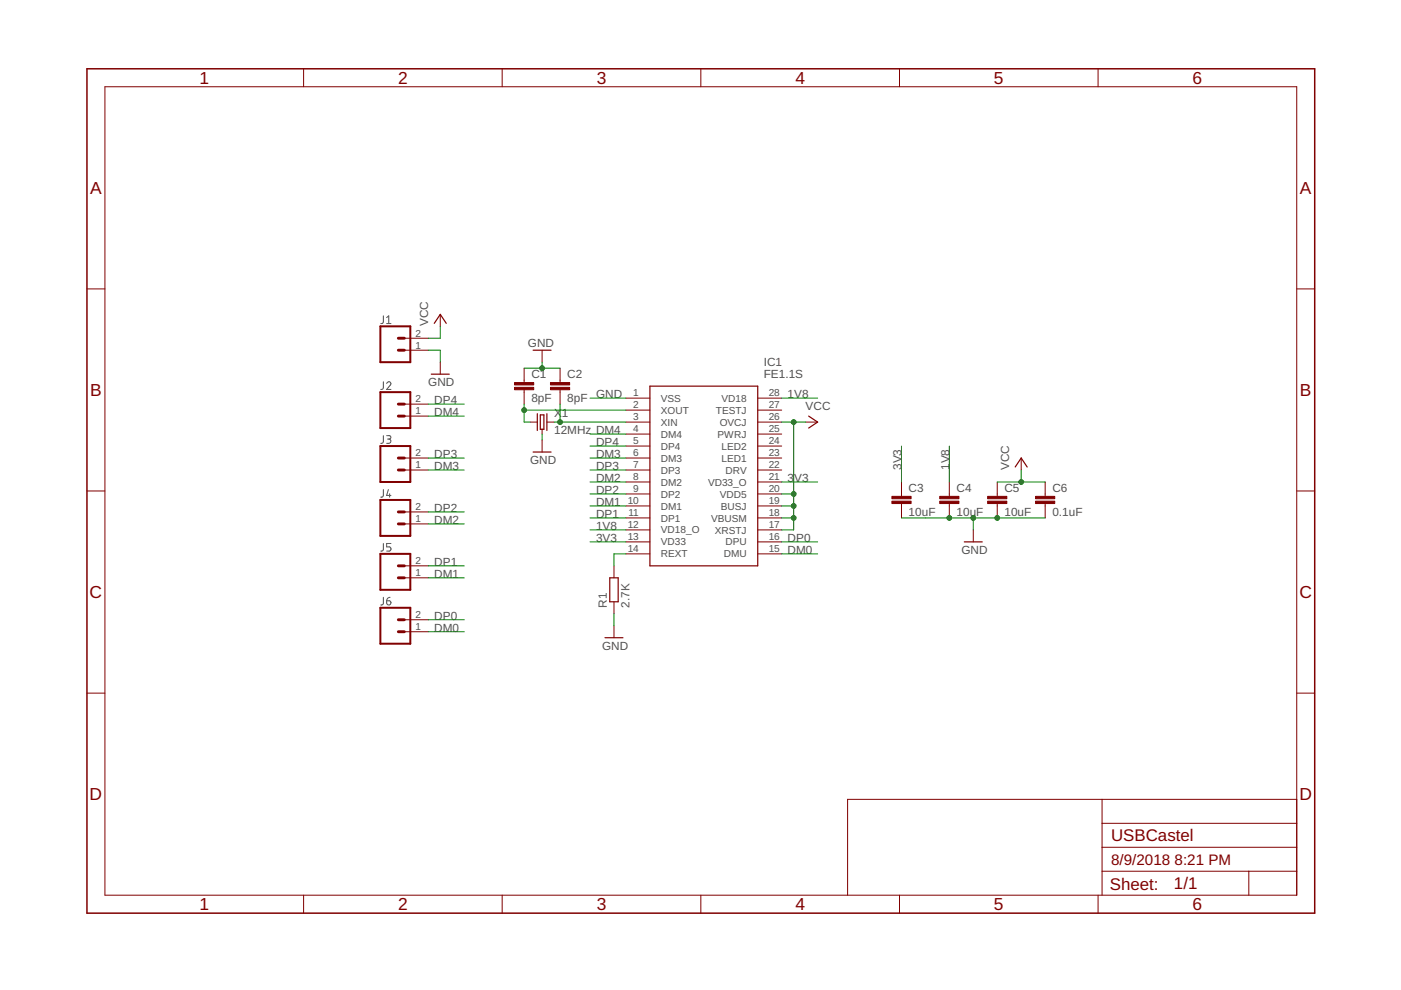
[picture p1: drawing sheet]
<svg xmlns="http://www.w3.org/2000/svg" width="297mm" height="210mm" viewBox="0 0 297 210" stroke-linecap="round" stroke-linejoin="round" font-family="sans-serif">
<g fill="none" stroke="#505050" stroke-width=".21">
<path d="M81.3 67l-.1 1.4-.2 .2h-.3M82 68.6h.9M82 67.3l.4-.3v1.6M81.3 80.9l-.1 1.4-.5 .3M81.3 92.4l-.1 1.4-.5 .2M82 81.3a.44 .44 0 0 1 .6-.3 .44 .44 0 0 1 .1 .7l-.7 .9h.9M82 92.4h.5a.36 .36 0 0 1 .4 .3 .36 .36 0 0 1-.4 .4h-.3M82.4 93.1a.46 .46 0 0 1 .5 .4 .46 .46 0 0 1-.5 .5h-.4M81.3 103.8l-.1 1.4-.5 .2M81.3 115.2l-.1 1.4-.5 .2M82.3 103.8l-.3 1.3h.9M82.6 104.7v.7"/>
<path d="M82.9 115.2h-.9v.8h.5a.45 .45 0 0 1 .4 .4 .45 .45 0 0 1-.4 .4h-.5M81.3 126.6l-.1 1.5-.5 .2M82 127.4h.5a.45 .45 0 0 1 .4 .5 .45 .45 0 0 1-.5 .4 .45 .45 0 0 1-.4-.5zM82.7 126.6l-.6 .3-.1 .5"/>
</g>
<g fill="none" stroke="#800000" stroke-width=".25">
<path d="M91.4 79.3h3.8M92.1 68.6l1.2-1.9 1.3 1.9M113 74.3h3.8M113 95.8h3.8M113.9 87.7v3.6M114.6 88h.7v3h-.7zM116 87.7v3.6M137.8 81.9h22.9v38.1h-22.9zM171.4 88.2l2 1.3-2 1.3M215.2 99l1.3-1.9 1.3 1.9M204.4 114.9h3.9M128.3 135.2h3.8"/>
<path d="M129.3 122.5h1.8v5.1h-1.8z"/>
</g>
<g fill="none" stroke="#800000" stroke-width=".21">
<path d="M22.2 18.4h252.7v171.4h-252.7zM64.4 14.6v3.8M106.5 14.6v3.8M148.6 14.6v3.8M190.7 14.6v3.8M232.8 14.6v3.8M18.4 61.3h3.8M85.7 74.3h5.1M85.7 71.7h5.1M93.3 66.7v2.5M93.3 76.8v2.5M111.1 78.1v3"/>
<path d="M114.9 74.3v2.5M118.7 78.1v3M274.9 61.3h3.8M85.7 97.1h5.1M85.7 99.7h5.1M85.7 88.2h5.1M85.7 85.7h5.1M111.1 82.6v3.1M112.4 89.5h1.5M114.9 91v1M114.9 93.3v2.5M116 89.5h1.5"/>
<path d="M118.7 82.6v3.1M132.7 84.4h5.1M132.7 87h5.1M132.7 89.5h5.1M132.7 92h5.1M132.7 94.6h5.1M132.7 97.1h5.1M132.7 99.7h5.1M160.7 84.4h5M160.7 87h5M160.7 89.5h5M160.7 92h5"/>
<path d="M160.7 94.6h5M160.7 97.1h5M160.7 99.7h5M170.8 89.5h2.6M216.5 97.1v2.6M18.4 104.1h3.8M85.7 111.1h5.1M85.7 108.5h5.1M85.7 120h5.1M130.2 120v2.5M132.7 102.2h5.1M132.7 104.7h5.1"/>
<path d="M132.7 107.3h5.1M132.7 109.8h5.1M132.7 112.4h5.1M132.7 114.9h5.1M132.7 117.4h5.1M160.7 102.2h5M160.7 104.7h5M160.7 107.3h5M160.7 109.8h5M160.7 112.4h5M160.7 114.9h5M160.7 117.4h5"/>
<path d="M191.1 102.2v3M191.1 106.8v3M201.3 102.2v3M201.3 106.8v3M206.4 112.4v2.5M211.4 102.2v3M211.4 106.8v3M221.6 102.2v3M221.6 106.8v3M274.9 104.1h3.8M85.7 122.5h5.1M85.7 133.9h5.1"/>
<path d="M85.7 131.4h5.1M130.2 127.6v2.5M130.2 132.7v2.5M18.4 147h3.8M274.9 147h3.8M233.7 169.5v20.3M233.7 179.6h41.2M233.7 174.6h41.2M274.9 169.5h-95.2v20.3M64.4 189.8v3.8M106.5 189.8v3.8M148.6 189.8v3.8"/>
<path d="M190.7 189.8v3.8M232.8 189.8v3.8M233.7 184.7h41.2M264.8 184.7v5.1"/>
</g>
<path d="M18.4 14.6h260.3v179h-260.3z" fill="none" stroke="#800000" stroke-width=".32"/>
<g fill="#800000" stroke="#800000" stroke-width=".21">
<path d="M109.1 82.1h4.1v.5h-4.1z"/>
<path d="M109.1 81.1h4.1v.5h-4.1z"/>
<path d="M116.7 82.1h4.1v.5h-4.1z"/>
<path d="M116.7 81.1h4.1v.5h-4.1z"/>
<path d="M189.1 106.3h4.1v.5h-4.1z"/>
<path d="M189.1 105.2h4.1v.5h-4.1z"/>
<path d="M199.2 106.3h4.1v.5h-4.1z"/>
<path d="M199.2 105.2h4.1v.5h-4.1z"/>
<path d="M209.4 106.3h4.1v.5h-4.1z"/>
<path d="M209.4 105.2h4.1v.5h-4.1z"/>
<path d="M219.6 106.3h4v.5h-4z"/>
<path d="M219.6 105.2h4v.5h-4z"/>
</g>
<path d="M80.6 69.2h6.4v7.6h-6.4zM80.6 83.1h6.4v7.7h-6.4zM80.6 94.6h6.4v7.6h-6.4zM80.6 106h6.4v7.6h-6.4zM80.6 117.4h6.4v7.7h-6.4zM80.6 128.9h6.4v7.6h-6.4z" fill="none" stroke="#800000" stroke-width=".42"/>
<path d="M84.5 71.7h1.2M84.5 74.3h1.2M84.5 85.7h1.2M84.5 88.2h1.2M84.5 97.1h1.2M84.5 99.7h1.2M84.5 108.5h1.2M84.5 111.1h1.2M84.5 120h1.2M84.5 122.5h1.2M84.5 131.4h1.2M84.5 133.9h1.2" fill="none" stroke="#800000" stroke-width=".61"/>
<g fill="none" stroke="#008000" stroke-width=".21">
<path d="M90.8 74.3h2.5v2.5M93.3 69.2v2.5h-2.5M111.1 78.1h7.6M114.9 76.8v1.3M90.8 88.2h7.6M90.8 85.7h7.6M90.8 97.1h7.6M90.8 99.7h7.6M111.1 85.7v3.8h1.3M111.1 87h21.6M114.9 92v1.3M117.5 89.5h15.2"/>
<path d="M118.7 85.7v3.8M125.1 84.4h7.6M125.1 92h7.6M125.1 94.6h7.6M125.1 97.1h7.6M125.1 99.7h7.6M165.7 89.5h5.1M165.7 84.4h7.7M168.3 89.5v22.9h-2.6M191.1 94.6v7.6M201.3 94.6v7.6M216.5 99.7v2.5"/>
<path d="M90.8 111.1h7.6M90.8 108.5h7.6M90.8 120h7.6M125.1 104.7h7.6M125.1 107.3h7.6M125.1 112.4h7.6M125.1 109.8h7.6M125.1 102.2h7.6M125.1 114.9h7.6M132.7 117.4h-2.5v2.6M165.7 104.7h2.6M165.7 107.3h2.6"/>
<path d="M165.7 109.8h2.6M165.7 102.2h7.7M165.7 117.4h7.7M165.7 114.9h7.7M191.1 109.8h30.5M206.4 109.8v2.6M211.4 102.2h10.2M90.8 122.5h7.6M90.8 133.9h7.6M90.8 131.4h7.6M130.2 130.1v2.6"/>
</g>
<g fill="#008000" stroke="#008000" stroke-width=".21">
<circle cx="168.3" cy="89.5" r=".51"/>
<circle cx="168.3" cy="104.7" r=".51"/>
<circle cx="168.3" cy="107.3" r=".51"/>
<circle cx="168.3" cy="109.8" r=".51"/>
<circle cx="216.5" cy="102.2" r=".51"/>
<circle cx="118.7" cy="89.5" r=".51"/>
<circle cx="111.1" cy="87" r=".51"/>
<circle cx="114.9" cy="78.1" r=".51"/>
<circle cx="201.3" cy="109.8" r=".51"/>
<circle cx="211.4" cy="109.8" r=".51"/>
<circle cx="206.4" cy="109.8" r=".51"/>
</g>
<g font-size="3.7" fill="#800000">
<text x="42.3" y="17.8">1</text>
<text x="84.4" y="17.8">2</text>
<text x="126.5" y="17.8">3</text>
<text x="168.6" y="17.8">4</text>
<text x="210.7" y="17.8">5</text>
<text x="252.9" y="17.8">6</text>
<text x="19.1" y="41.1">A</text>
<text x="275.6" y="41.1">A</text>
<text x="19.1" y="84">B</text>
<text x="275.6" y="84">B</text>
<text x="19" y="126.8">C</text>
<text x="275.5" y="126.8">C</text>
<text x="19" y="169.7">D</text>
<text x="275.5" y="169.7">D</text>
<text x="42.3" y="193">1</text>
<text x="84.4" y="193">2</text>
<text x="126.5" y="193">3</text>
<text x="168.6" y="193">4</text>
<text x="210.7" y="193">5</text>
<text x="252.9" y="193">6</text>
</g>
<g font-size="3.6" fill="#800000">
<text x="235.6" y="178.4">USBCastel</text>
<text x="235.3" y="188.7">Sheet:</text>
<text x="248.9" y="188.5">1/1</text>
</g>
<g font-size="3.2" fill="#800000">
<text x="235.6" y="183.5">8/9/2018</text>
<text x="249" y="183.5">8:21 PM</text>
</g>
<g font-size="2.5" fill="#505050">
<text x="90.8" y="69.2" transform="rotate(-90 90.8 69.2)">VCC</text>
<text x="111.9" y="73.5">GND</text>
<text x="161.9" y="77.7">IC1</text>
<text x="90.8" y="81.9">GND</text>
<text x="112.7" y="80.2">C1</text>
<text x="120.3" y="80.2">C2</text>
<text x="161.9" y="80.2">FE1.1S</text>
<text x="92.1" y="88.2">DM4</text>
<text x="92.1" y="85.7">DP4</text>
<text x="112.7" y="85.3">8pF</text>
<text x="117.5" y="88.5">X</text>
<text x="119.2" y="88.5">1</text>
<text x="120.3" y="85.3">8pF</text>
<text x="126.4" y="84.4">GND</text>
<text x="167" y="84.4">1V8</text>
<text x="170.8" y="87">VCC</text>
<text x="117.5" y="92">12MHz DM4</text>
<text x="126.4" y="94.6">DP4</text>
<text x="92.1" y="99.7">DM3</text>
<text x="92.1" y="97.1">DP3</text>
<text x="112.4" y="98.4">GND</text>
<text x="126.4" y="97.1">DM3</text>
<text x="126.4" y="99.7">DP3</text>
<text x="191.1" y="99.7" transform="rotate(-90 191.1 99.7)">3V3</text>
<text x="201.3" y="99.7" transform="rotate(-90 201.3 99.7)">1V8</text>
<text x="214" y="99.7" transform="rotate(-90 214 99.7)">VCC</text>
<text x="126.4" y="102.2">DM2</text>
<text x="126.4" y="104.7">DP2</text>
<text x="126.4" y="107.3">DM1</text>
<text x="167" y="102.2">3</text>
<text x="168.4" y="102.2">V3</text>
<text x="192.6" y="104.4">C3</text>
<text x="202.8" y="104.4">C4</text>
<text x="213" y="104.4">C5</text>
<text x="223.1" y="104.4">C6</text>
<text x="92.1" y="111.1">DM2</text>
<text x="92.1" y="108.5">DP2</text>
<text x="126.4" y="109.8">DP1</text>
<text x="126.4" y="112.4">1V8</text>
<text x="192.6" y="109.4">10uF</text>
<text x="202.8" y="109.4">10uF</text>
<text x="213" y="109.4">10uF</text>
<text x="223.1" y="109.4">0.1uF</text>
<text x="92.1" y="120">DP1</text>
<text x="126.4" y="114.9">3V3</text>
<text x="167" y="117.4">DM0</text>
<text x="167" y="114.9">DP0</text>
<text x="203.8" y="117.4">GND</text>
<text x="92.1" y="122.5">DM1</text>
<text x="92.1" y="131.4">DP0</text>
<text x="128.7" y="128.9" transform="rotate(-90 128.7 128.9)">R1</text>
<text x="133.5" y="128.9" transform="rotate(-90 133.5 128.9)">2.7K</text>
<text x="92.1" y="133.9">DM0</text>
<text x="127.6" y="137.7">GND</text>
</g>
<g font-size="2.1" fill="#505050">
<text x="88.1" y="71.4">2</text>
<text x="88.1" y="73.9">1</text>
<text x="88.1" y="87.9">1</text>
<text x="88.1" y="85.3">2</text>
<text x="134.3" y="84.1">1</text>
<text x="134.3" y="86.6">2</text>
<text x="134.3" y="89.1">3</text>
<text x="140.1" y="85.2">VSS</text>
<text x="140.1" y="87.7">XOUT</text>
<text x="151.8" y="87.7">TESTJ</text>
<text x="153" y="85.2">VD18</text>
<text x="163" y="84.1">28</text>
<text x="163" y="86.6">27</text>
<text x="163" y="89.1">26</text>
<text x="134.3" y="91.7">4</text>
<text x="134.3" y="94.2">5</text>
<text x="140.1" y="90.3">XIN</text>
<text x="140.1" y="92.8">DM4</text>
<text x="140.1" y="95.3">DP4</text>
<text x="152.1" y="92.8">PWRJ</text>
<text x="152.6" y="90.3">OVCJ</text>
<text x="153" y="95.3">LED2</text>
<text x="163" y="91.7">25</text>
<text x="163" y="94.2">24</text>
<text x="88.1" y="99.3">1</text>
<text x="88.1" y="96.8">2</text>
<text x="134.3" y="96.8">6</text>
<text x="134.3" y="99.3">7</text>
<text x="134.3" y="101.8">8</text>
<text x="140.1" y="97.9">DM3</text>
<text x="140.1" y="100.4">DP3</text>
<text x="153" y="97.9">LED1</text>
<text x="153.8" y="100.4">DRV</text>
<text x="163" y="96.8">23</text>
<text x="163" y="99.3">22</text>
<text x="163" y="101.8">21</text>
<text x="133.1" y="106.9">10</text>
<text x="134.3" y="104.4">9</text>
<text x="140.1" y="103">DM2</text>
<text x="140.1" y="105.5">DP2</text>
<text x="150.1" y="103">VD33_O</text>
<text x="152.6" y="105.5">VDD5</text>
<text x="163" y="104.4">20</text>
<text x="163" y="106.9">19</text>
<text x="88.1" y="110.7">1</text>
<text x="88.1" y="108.2">2</text>
<text x="133.1" y="112">12</text>
<text x="133.2" y="109.5">11</text>
<text x="140.1" y="108">DM1</text>
<text x="140.1" y="110.6">DP1</text>
<text x="140.1" y="113.1">VD18_O</text>
<text x="150.8" y="110.6">VBUSM</text>
<text x="151.5" y="113.1">XRSTJ</text>
<text x="152.9" y="108">BUSJ</text>
<text x="163" y="109.5">18</text>
<text x="163" y="112">17</text>
<text x="88.1" y="119.6">2</text>
<text x="133.1" y="114.5">13</text>
<text x="133.1" y="117.1">14</text>
<text x="140.1" y="115.7">VD33</text>
<text x="140.1" y="118.2">REXT</text>
<text x="153.5" y="118.2">DMU</text>
<text x="153.8" y="115.7">DPU</text>
<text x="163" y="114.5">16</text>
<text x="163" y="117.1">15</text>
<text x="88.1" y="122.2">1</text>
<text x="88.1" y="131">2</text>
<text x="88.1" y="133.6">1</text>
</g>
</svg>
